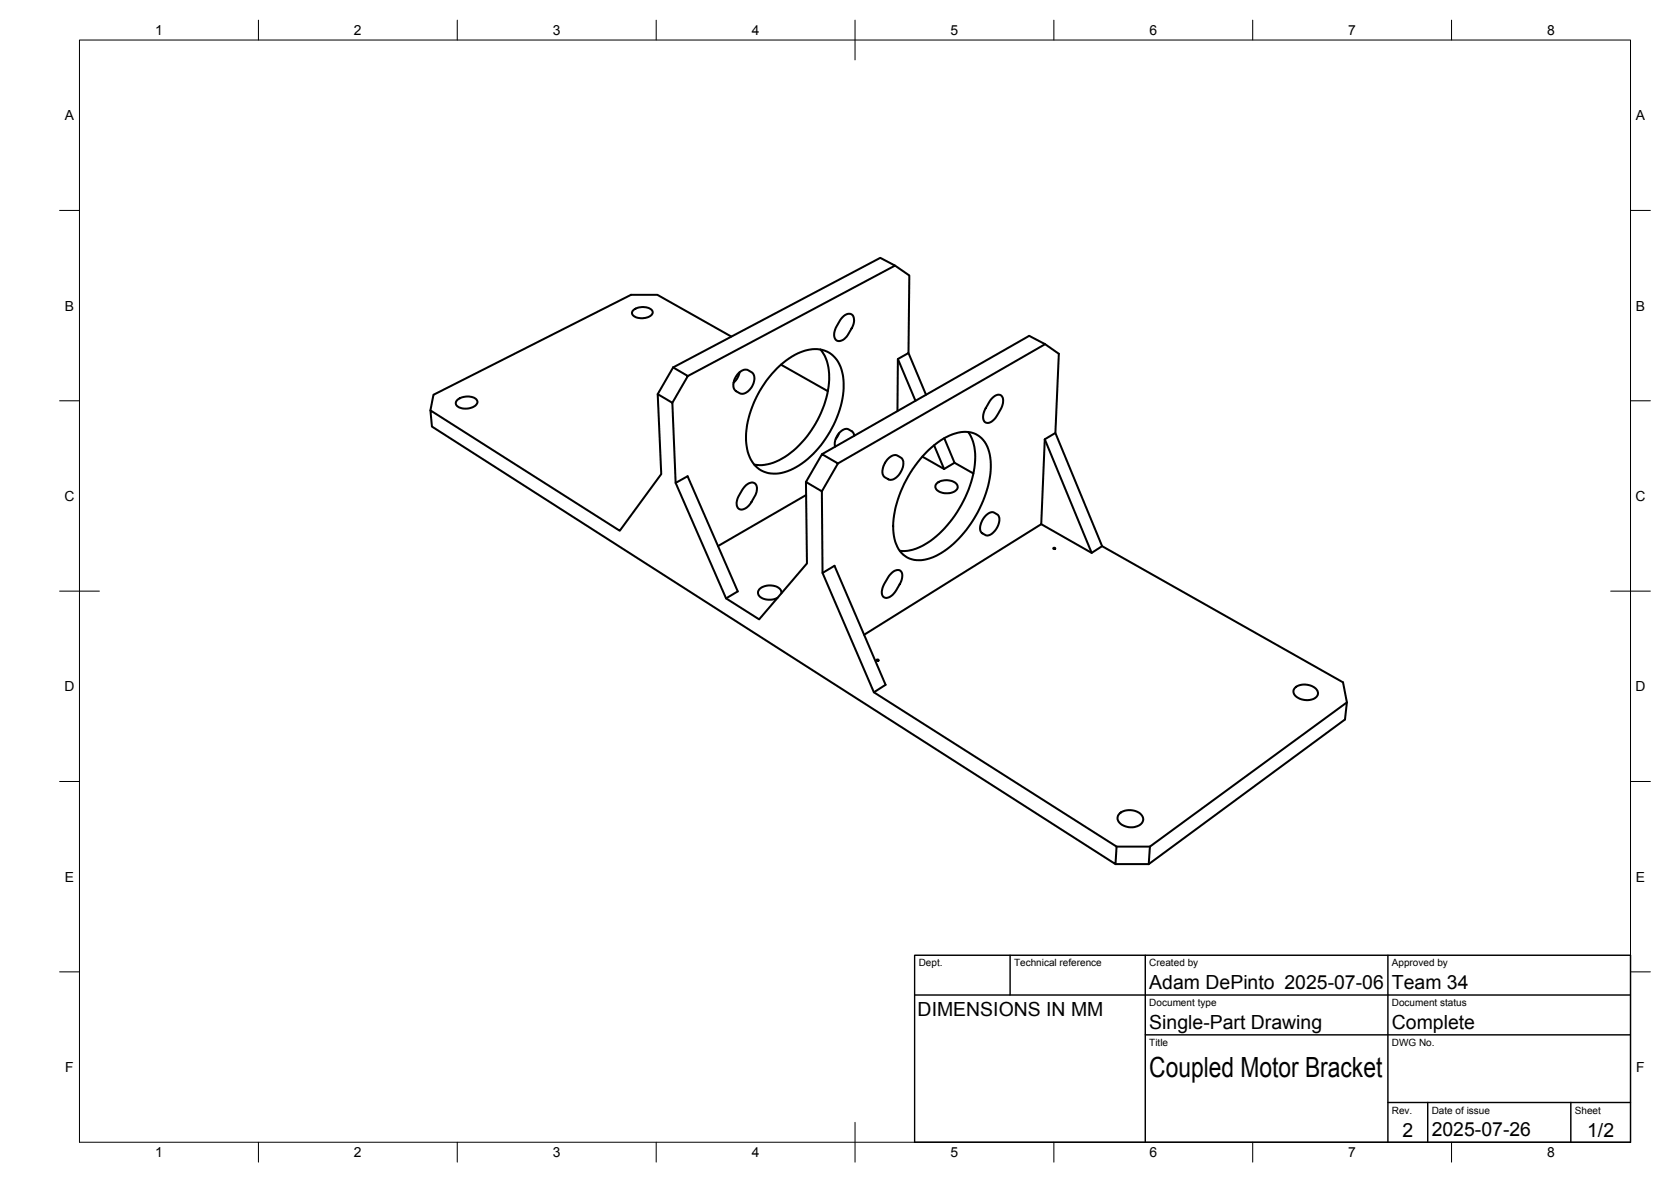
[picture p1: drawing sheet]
<svg xmlns="http://www.w3.org/2000/svg" width="420mm" height="297mm" viewBox="0 0 420 297" stroke-linecap="round" stroke-linejoin="round" font-family="sans-serif">
<!-- layer: Visible -->
<g fill="none" stroke="#000" stroke-width=".51">
<path d="M159.1 78.1a3.7 3.7 0 0 1 4.9 0 1.37 1.37 0 0 1-1.4 1.7 3.2 3.2 0 0 1-3.7-.9zM211.9 79.6a1.54 1.54 0 0 1 2.7 0 3.4 3.4 0 0 1-.5 2.9l-.8 1.4a2.52 2.52 0 0 1-2.9 1.7 2.69 2.69 0 0 1-.1-3.6zM225 66.7l3.6 2.5-.2 19.5-2.6 1.5-.1 13.1M169.2 92.3l3.8 2.2-3.9 6.7M169.2 92.3l52.1-27.5 3.7 1.9-52 27.8M169.2 92.3l-3.8 6.7M183.9 84.6l-18.6-10.5h-6.6l-49.7 25.1-.8 3.9M185.8 93.7a2.06 2.06 0 0 1 2.3-.7 2.09 2.09 0 0 1 1.5 1.5 4 4 0 0 1-3.1 4.5l-.5-.2a1.99 1.99 0 0 1-1.6-1.7 4.3 4.3 0 0 1 1.4-3.4zM186 93.5l-.7 1.7-.9 1M195.4 92.5a14 14 0 0 1 10.2-4.8 7 7 0 0 1 6.3 6.6 24.1 24.1 0 0 1-6.1 18.3 16.6 16.6 0 0 1-10.6 6.4 6.9 6.9 0 0 1-7.3-6.2 23.2 23.2 0 0 1 4.8-17.2zM196.4 91.6l11.8 6.7M206.3 87.8a12.3 12.3 0 0 1 1.9 10.4 25.8 25.8 0 0 1-12.3 17.4 10.2 10.2 0 0 1-6.2 1.2"/>
<path d="M225.8 90.2l4.4 10.5M228.4 88.7l4.4 10.5M262.8 86.5l-52.1 30M114.9 100.6a3.9 3.9 0 0 1 4.9-.2 1.34 1.34 0 0 1-1.1 2 3.5 3.5 0 0 1-4-.7l-.1-.4zM206.7 114.1l4 2.4-4 7-4.1-2.4zM206.7 114.1l52.1-29.7 4 2.1 3.4 2.4-.8 19.9 11.7 28.5 60.6 34.2 1 5-.5 4.3-49.4 36.4h-8.3M211 108.9l-.9 1.4M214.8 109.5l-.1-.5-.5-.6a1.83 1.83 0 0 0-1.8-.6 4.1 4.1 0 0 0-2.4 4.5M222.5 116.3v.1M223.3 115.3a2.04 2.04 0 0 1 2.4-.8 1.83 1.83 0 0 1 1.4 1.8 4.4 4.4 0 0 1-3.2 4.3l-.5-.2a1.9 1.9 0 0 1-1.5-2.1 5.5 5.5 0 0 1 1.4-3zM231.9 114.8l5.5 3.1M232.8 113.8a14.7 14.7 0 0 1 10.2-5.3 6.3 6.3 0 0 1 5.9 5.8 24 24 0 0 1-4.1 16.2 22.7 22.7 0 0 1-11 9.8 6.3 6.3 0 0 1-8.9-4.9 23.6 23.6 0 0 1 4-16.6l1.9-2.7z"/>
<path d="M234.9 111.9l2.5 6M237.4 110.1l2.6 6.2 4.8 2.7M240 116.3l-2.6 1.6M243.4 108.5a13.2 13.2 0 0 1 1.3 10.8 28.2 28.2 0 0 1-12.9 18 9.6 9.6 0 0 1-5.6 1.1M249.5 100.1a1.53 1.53 0 0 1 2.5-.4 3.5 3.5 0 0 1-.4 3.2l-.9 1.5a2.62 2.62 0 0 1-2.9 1.7 2.74 2.74 0 0 1 .1-3.5zM262.7 110.4l11.8 28.5M265.4 108.8l-2.7 1.6-.9 21.3-44.5 27.8M169.9 121.4l3-1.7 12.6 28.9-2.9 1.8M187.4 122.1a1.64 1.64 0 0 1 2.8-.1 3.4 3.4 0 0 1-.5 2.8l-.8 1.4a2.51 2.51 0 0 1-3.2 1.6 2.73 2.73 0 0 1 .1-3.2zM202.6 121.1l.3 20.5-12 14-8.3-5.2-12.7-29-.8-20.2-3.7-2.2 .9 20.1-10.5 14.3-47.6-30.3 .4 4.1 171.9 110 .3-4.4-61.1-38.8-12.9-30-.1-20.5M202.7 124.4l-22.2 12.8M235.5 121.5a3.8 3.8 0 0 1 5.2 .5 1.64 1.64 0 0 1-1.7 1.9 3.5 3.5 0 0 1-3.7-1.2l-.1-.7z"/>
<path d="M247.8 129.6a1.93 1.93 0 0 1 3-.3 2.89 2.89 0 0 1-.4 3.7 2.23 2.23 0 0 1-3.4 1 2.35 2.35 0 0 1-.1-3zM261.8 131.7l12.7 7.2 2.6-1.6M196.4 149.1a2.35 2.35 0 0 0-2.9-2 2.65 2.65 0 0 0-2.9 1.9 2.79 2.79 0 0 0 3.4 1.7l1.5-.5M206.8 144l3-1.8 12.9 29.9-3 1.9M224 144.2a1.6 1.6 0 0 1 2.8-.3 3.6 3.6 0 0 1-.6 2.9l-.8 1.5a2.92 2.92 0 0 1-3 1.8 2.27 2.27 0 0 1-.2-3zM325.6 172.8a3.9 3.9 0 0 1 5.7 1 1.86 1.86 0 0 1-2 2.1 3.7 3.7 0 0 1-4-1.8l-.1-.5zM338.7 176.5l-49.6 36.3-.3 4.4M280.8 212.8h8.3M281.5 204.4a4 4 0 0 1 5.8 .9 1.91 1.91 0 0 1-1.7 2.5 3.8 3.8 0 0 1-4.6-1.9l.1-.9z"/>
<circle cx="265.1" cy="137.9" r=".23"/>
<circle cx="220.6" cy="166" r=".24"/>
</g>
<!-- layer: BORDER -->
<g fill="none" stroke="#000" stroke-width=".25">
<path d="M20 10.1h390v276.9h-390zM65 5.1v5M115 5.1v5M165 5.1v5M215 5.1v10M265 5.1v5M315 5.1v5M365 5.1v5M15 52.9h5M410 52.9h5M15 100.7h5M410 100.7h5"/>
<path d="M15 148.6h10M405 148.6h10M15 196.4h5M410 196.4h5M15 244.2h5M410 244.2h5M65 287v5M115 287v5M165 287v5M215 282.1v9.9M265 287v5M315 287v5"/>
<path d="M365 287v5"/>
</g>
<!-- layer: TITLEBLOCK -->
<path d="M230 240.1h180v46.9h-180zM230 250h180M254 240.1v9.9M288 240.1v46.9M349 240.1v46.9M288 260.1h122M349 277.1h61M359 277.1v9.9M395 277.1v9.9" fill="none" stroke="#000" stroke-width=".36"/>
<text font-size="7" x="289" y="270.6">Coupled Motor Bracket</text>
<g font-size="4.9">
<text x="289" y="248.5">Adam DePinto 2025-07-06</text>
<text x="350" y="248.5">Team 34</text>
<text x="230.7" y="255.3">DIMENSIONS IN MM</text>
<text x="289" y="258.6">Single-Part Drawing</text>
<text x="350" y="258.6">Complete</text>
<text x="352.6" y="285.7">2</text>
<text x="360" y="285.5">2025-07-26</text>
<text x="399.1" y="285.7">1/2</text>
</g>
<g font-size="3.5">
<text x="39" y="8.8">1</text>
<text x="89" y="8.8">2</text>
<text x="139" y="8.8">3</text>
<text x="189" y="8.8">4</text>
<text x="239" y="8.8">5</text>
<text x="289" y="8.8">6</text>
<text x="339" y="8.8">7</text>
<text x="389" y="8.8">8</text>
<text x="16.3" y="30.2">A</text>
<text x="411.3" y="30.2">A</text>
<text x="16.3" y="78">B</text>
<text x="411.3" y="78">B</text>
<text x="16.2" y="125.9">C</text>
<text x="411.2" y="125.9">C</text>
<text x="16.2" y="173.7">D</text>
<text x="411.2" y="173.7">D</text>
<text x="16.3" y="221.6">E</text>
<text x="411.3" y="221.6">E</text>
<text x="16.4" y="269.4">F</text>
<text x="411.4" y="269.4">F</text>
<text x="39" y="290.8">1</text>
<text x="89" y="290.8">2</text>
<text x="139" y="290.8">3</text>
<text x="189" y="290.8">4</text>
<text x="239" y="290.8">5</text>
<text x="289" y="290.8">6</text>
<text x="339" y="290.8">7</text>
<text x="389" y="290.8">8</text>
</g>
<g font-size="2.5">
<text x="231" y="242.9">Dept.</text>
<text x="255" y="242.9">Technical reference</text>
<text x="289" y="242.9">Created by</text>
<text x="350" y="242.9">Approved by</text>
<text x="289" y="252.8">Document type</text>
<text x="350" y="252.8">Document status</text>
<text x="289" y="262.9">Title</text>
<text x="350" y="262.9">DWG No.</text>
<text x="350" y="279.9">Rev.</text>
<text x="360" y="279.9">Date of issue</text>
<text x="396" y="279.9">Sheet</text>
</g>
</svg>
